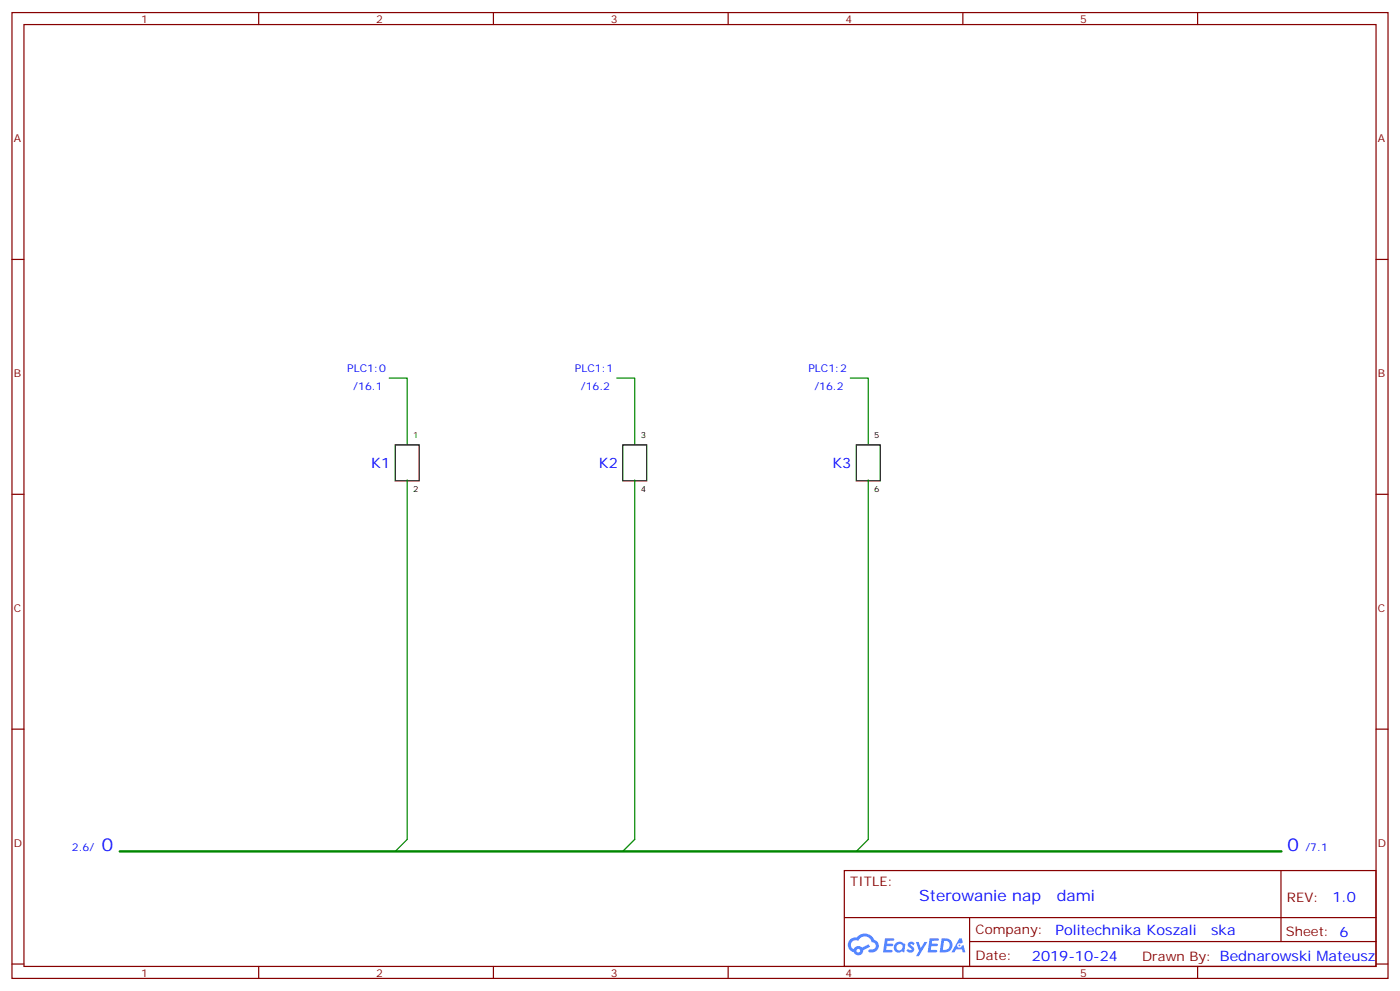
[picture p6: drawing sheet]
<svg xmlns="http://www.w3.org/2000/svg" width="412mm" height="292mm" viewBox="0 0 412 292" stroke-linecap="round" stroke-linejoin="round" font-family="sans-serif">
<g fill="none" stroke="#870000" stroke-width=".35">
<path d="M3.5 3.7h405.4v284.3h-405.4zM7.1 7.2h398.2v277.3h-398.2zM76.2 3.7v3.5M145.3 3.7v3.5M214.5 3.7v3.5M283.6 3.7v3.5M352.8 3.7v3.5M3.5 76.4h3.6M405.3 76.4h3.6M3.5 145.5h3.6M405.3 145.5h3.6M3.5 214.7h3.6"/>
<path d="M405.3 214.7h3.6M248.7 256.3h156.6v28.2h-156.6zM377.3 256.3v20.9M248.7 270.1h156.5M285.6 277.2h119.6M285.6 270.1v14.2M3.5 283.8h3.6M76.2 284.5v3.5M145.3 284.5v3.5M214.5 284.5v3.5M283.6 284.5v3.5M352.8 284.5v3.5"/>
<path d="M405.3 283.8h3.6"/>
</g>
<g fill="#5487ff">
<path d="M267.7 277.5a1.22 1.22 0 0 1 1.7 .2l-.4 .6a.47 .47 0 0 0-.3-.4 .47 .47 0 0 0-.5 .2l.1 .2a1.14 1.14 0 0 1 .8 1.8 1.14 1.14 0 0 1-1.9 0l-.2-.2 .5-.6 .7 .5a.29 .29 0 0 0 .3-.3 .29 .29 0 0 0-.2-.3 1.04 1.04 0 0 1-.6-1.7z"/>
<path d="M260.7 276.2h2.4l.3 .2-.2 .5-1.8 .1-.1 .8h1.5l.3 .4-.3 .4h-1.6l-.2 1.1h1.7l.2 .3-.2 .3-2.6 .1z"/>
<path d="M273.8 276.2h2.4l.3 .2-.1 .5-1.8 .1-.2 .8h1.6l.3 .4-.4 .4-1.6-.1-.1 1.1 1.7 .1 .2 .3-.2 .3-2.6 .1z"/>
<path d="M282.6 276.2h.7l.3 1.3-.6 .3a.69 .69 0 0 0-1 .3 .69 .69 0 0 0 .4 .9 .69 .69 0 0 0 .9-.6l.5-.2 .6 2.2h-.8l-.2-.9h-1.8l-.5 .9h-.8z"/>
<path d="M269.8 277.3h.8l.6 1.8 1.1-1.8h.9l-2.6 4.2h-.8l.9-1.5z"/>
<path d="M277.4 276.2l-.6 4.2h1.3a2.11 2.11 0 0 0 2.5-2.1 2.11 2.11 0 0 0-2.5-2.1zM278.1 277a1.39 1.39 0 0 1 1.7 1.4 1.39 1.39 0 0 1-1.8 1.2h-.3z"/>
<path d="M263.7 277.8a1.54 1.54 0 0 0-.1 2.2 1.54 1.54 0 0 0 2.2 .1l.6 .3 .3-2.3-.2-.3h-.4a1.49 1.49 0 0 0-2.4 0zM264 278.8a.94 .94 0 0 1 1.8 0 .94 .94 0 0 1-1.8 0z"/>
<path d="M250.4 276.6a2.18 2.18 0 0 0 1.1 3.7 1.44 1.44 0 0 0 1.6 .9 1.44 1.44 0 0 0 1.2-1.4l2-1.1-.5-.7-1.9 1a1.47 1.47 0 0 0-2.4 .4 1.39 1.39 0 0 1-.7-1.9 1.39 1.39 0 0 1 2-.5 2.12 2.12 0 0 1 2.2-1.3 2.12 2.12 0 0 1 1.9 1.7 1.14 1.14 0 0 1 1.1 1.4 1.14 1.14 0 0 1-1.7 .7 .43 .43 0 0 0-.5 .4 .43 .43 0 0 0 .4 .5 1.98 1.98 0 0 0 2.5-1.2 1.98 1.98 0 0 0-1.2-2.6 3.1 3.1 0 0 0-5.3-.6l-.9 .1zM252.3 279.9a.55 .55 0 0 1 1.1 0 .55 .55 0 0 1-1.1 0z"/>
<circle cx="282.6" cy="278.3" r=".26"/>
</g>
<path d="M116.4 131h7.1v10.6h-7.1zM183.4 131h7.1v10.6h-7.1zM252.2 131h7.1v10.6h-7.1z" fill="none" stroke="#000" stroke-width=".35"/>
<path d="M114.7 111.3h5.2v19.4M181.7 111.3h5.3v19.4M250.5 111.3h5.3v19.4M119.9 141.3v105.8l-3.5 3.5M187 141.3v105.8l-3.6 3.5M255.8 141.3v105.8l-3.6 3.5" fill="none" stroke="#008700" stroke-width=".35"/>
<path d="M35.3 250.6h342.2" fill="none" stroke="#008700" stroke-width=".71"/>
<g font-size="5.3" fill="#00f">
<text x="30" y="250.6">0</text>
<text x="379.2" y="250.6">0</text>
</g>
<g font-size="4.6" fill="#00f">
<text x="270.8" y="265.3">Sterowanie nap</text>
<text x="311.3" y="265.3">dami</text>
</g>
<g font-size="4.2" fill="#00f">
<text x="109.4" y="137.8">K1</text>
<text x="176.4" y="137.8">K2</text>
<text x="245.2" y="137.8">K3</text>
<text x="392.5" y="265.6">1.0</text>
<text x="310.9" y="275.1">Politechnika Koszali</text>
<text x="356.8" y="275.1">ska</text>
<text x="304" y="282.9">2019-10-24</text>
</g>
<g font-size="3.9" fill="#800">
<text x="250.5" y="260.9">TITLE:</text>
<text x="379.1" y="265.6">REV:</text>
<text x="287.4" y="275.1">Company:</text>
<text x="378.7" y="275.7">Sheet: 6</text>
<text x="287.4" y="282.8">Date:</text>
<text x="336.4" y="282.8">Drawn By: Bednarowski Mateusz</text>
</g>
<g font-size="3.2" fill="#800">
<text x="41.6" y="6.7">1</text>
<text x="110.8" y="6.7">2</text>
<text x="179.9" y="6.7">3</text>
<text x="249.1" y="6.7">4</text>
<text x="318.2" y="6.7">5</text>
<text x="4.1" y="41.8">A</text>
<text x="405.9" y="41.8">A</text>
<text x="4.1" y="110.9">B</text>
<text x="405.9" y="110.9">B</text>
<text x="4.1" y="180.1">C</text>
<text x="405.9" y="180.1">C</text>
<text x="4.1" y="249.2">D</text>
<text x="405.9" y="249.2">D</text>
<text x="41.6" y="287.5">1</text>
<text x="110.8" y="287.5">2</text>
<text x="179.9" y="287.5">3</text>
<text x="249.1" y="287.5">4</text>
<text x="318.2" y="287.5">5</text>
</g>
<g font-size="3.2" fill="#00f">
<text x="102.3" y="109.5">PLC1:0</text>
<text x="169.3" y="109.5">PLC1:1</text>
<text x="238.1" y="109.5">PLC1:2</text>
<text x="104.1" y="114.8">/16.1</text>
<text x="171.1" y="114.8">/16.2</text>
<text x="239.9" y="114.8">/16.2</text>
<text x="21.2" y="250.6">2.6/</text>
<text x="384.5" y="250.6">/7.1</text>
</g>
<g font-size="2.5">
<text x="121.7" y="128.9">1</text>
<text x="188.7" y="128.9">3</text>
<text x="257.5" y="128.9">5</text>
<text x="121.7" y="144.8">2</text>
<text x="188.7" y="144.8">4</text>
<text x="257.5" y="144.8">6</text>
</g>
</svg>
